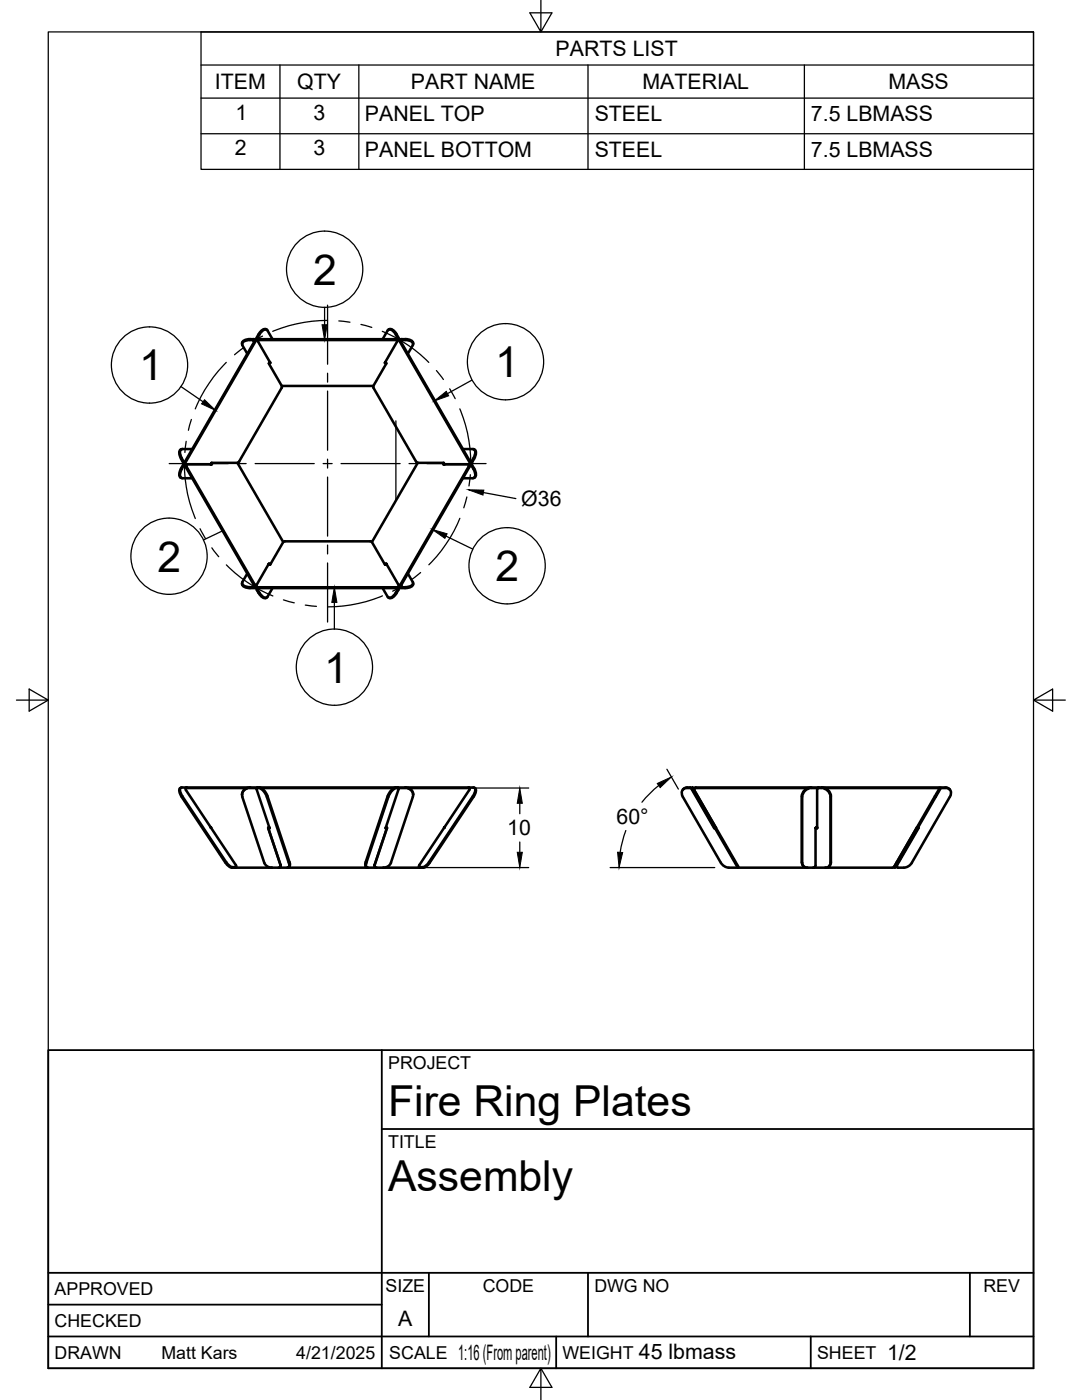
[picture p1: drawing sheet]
<svg xmlns="http://www.w3.org/2000/svg" width="216mm" height="279mm" viewBox="0 0 216 279" stroke-linecap="round" stroke-linejoin="round" font-family="sans-serif">
<!-- layer: Visible -->
<g fill="none" stroke="#000" stroke-width=".51">
<path d="M48.3 68.5v.2M48.3 68.9l1 1.7M50.9 67.9a2.87 2.87 0 0 0-2.5 .5v.5M50.9 67.8a2.95 2.95 0 0 0-2.5 .4l-.1 .3M51.4 67.9v.2M53.2 65.8a.7 .7 0 0 0-1 .2l-.6 .7-15.5 26.8a1.24 1.24 0 0 0 .1 1.9M53.4 66l1 1.7M53.4 66a.98 .98 0 0 0-1.4 .5l-16 27.8a.85 .85 0 0 0 .4 1.1h2M53.7 72.4l2.5 4.6M53.9 72.2h-.1M53.9 72.3l-.2 .2M53.9 72.3h.1"/>
<path d="M54 72.4l-.3 .1M56.2 77.4l-8.5 14.7M56.2 77h18.3l.1 .4M56.3 77l-.1 .4M74.5 77.4l8.5 14.7M76.8 72.4l.3 .1M76.9 72.3h.1M76.9 72.3l.2 .3-2.6 4.4M76.9 72.2h.1M77.3 66l-1 1.7M77.3 66a.98 .98 0 0 1 1.5 .5l.2 .3M77.6 65.7l-.1 .1"/>
<path d="M77.7 65.7a1.32 1.32 0 0 1 1.4 1l15.5 26.8a1.54 1.54 0 0 1 .1 1.8l-.1 .1M78.9 67.9h-27.4v.2l2.4 4.3M78.9 67.7h-27.1l-.3 .2M78.9 67.7l.3 .1 .1 .3M78.9 67.8l.3 .1 .1 .2-2.5 4.3M79 66.8l15.8 27.5a.85 .85 0 0 1-.4 1.1h-2M80.2 67.9h.6M80.2 67.7h.6M80.2 67.7l-.4 .1M80.2 67.8l-.3 .1M80.8 67.9h.8a.85 .85 0 0 1 .8 1l-1 1.7M80.8 67.7a1.55 1.55 0 0 1 1.6 .8"/>
<path d="M82.4 68.5v.2M36 89.7a1.32 1.32 0 0 0 .1 1.8l.3 .6M36.2 89.7l-.2 .1M36.4 89.6h2M36.4 89.6a.98 .98 0 0 0-.3 1.5l.7 1.2M36.5 92.1l.3 .3M36.8 92.4h.1M37.1 93.2l13.5 23.5M37.2 92.7l-.2 .2 .1 .3M42.1 92.7h.1M42.1 92.6v.1M42.2 92.4v.3h-4.9l-.1 .1 13.8 24h.2l2.5-4.3h.1"/>
<path d="M42.2 92.4h5.2l9.1 15.8-2.6 4.4M42.2 92.4l-.1 .3M47.7 92.1l-.3 .3M83 92.1l.3 .3M88.5 92.4l.2 .3M88.5 92.4h-5.1l-9.2 15.8 2.6 4.4h.4M88.5 92.4v.3h5M88.6 92.7h.1M88.6 92.6v.1M88.7 92.7h.1M92.4 89.6h1.9M93.5 92.7l.1 .1-.1 .3"/>
<path d="M93.5 93.2l-13.8 23.6h-.2l-2.5-4.3M93.5 92.7l.2 .2v.3l-13.6 23.5M93.9 92.4h.1M94.3 92.1l-.3 .3M94.4 89.6a.98 .98 0 0 1 .2 1.5l-.7 1.2M94.6 89.7l.1 .1M94.7 89.7a1.32 1.32 0 0 1-.1 1.8l-.3 .6M48.3 116.4a.9 .9 0 0 0 1.1 .9l31.4 .1M48.4 116.2a.98 .98 0 0 0 1.1 1h31.3M49.3 114.5l-1 1.7M50.6 116.7l.3 .2 .2-.1M51.2 117.4h.1"/>
<path d="M51.2 117.4l.4 1M51.3 117.4l.1 .3M51.6 118.3a1.55 1.55 0 0 0 1.5 1h.1M53.6 112.6h.1M53.7 112.5l.2 .2M54 112.6h-.4M54.4 117.4l-1 1.7a.98 .98 0 0 1-1.4-.5l-.6-.9M56.9 108h16.9M56.9 108l-.4 .2M73.8 108l.4 .2M76.3 117.4l1 1.7M77 112.5l-.1 .2"/>
<path d="M77.1 112.6h.1M77.2 112.6h.1M77.5 119.3h.1M79 118.3l-.4 .5a.85 .85 0 0 1-1.3 .3M79.1 118.3a1.55 1.55 0 0 1-1.4 1M79.3 117.7l-.3 .6M79.4 117.4l-.1 .3M79.5 117.4h.1M79.5 117.4l-.4 1M80.1 116.7l-.2 .2-.3-.1M81.4 114.5l1 1.7a.98 .98 0 0 1-1.2 1h-.4M82.4 116.4v.2"/>
<path d="M82.4 116.6a1.32 1.32 0 0 1-1.6 .8M36.1 157.2l-.2 .1a1.34 1.34 0 0 0 .3 1.7M36.2 159l8.8 13.2a2 2 0 0 0 1.3 1h38.2M36.3 157.2h58.2M36.3 157.1a.93 .93 0 0 0-.1 1.5l.2 .3M36.4 158.9l8.7 13.2a1.87 1.87 0 0 0 2 1M37.1 157.3l-.1 .1 .1 .3M37.1 157.7l9.9 14.9 .2 .3-.1 .2M37.2 157.1l-.2 .2h12.3M48.3 159l4.4 13.2a1.56 1.56 0 0 0 1.6 1M49.9 157.3h1.7M49.9 157.2a1.44 1.44 0 0 0-1.5 1.8"/>
<path d="M49.9 157.1a1.48 1.48 0 0 0-1.6 1.5M51.2 157.5l2.6 7.8M51.3 157.3l-.1 .2M51.4 157.1l-.2 .2M51.6 157.3a2.56 2.56 0 0 1 1.6 1.7l4.4 13.2 .1 .7-.3 .3M51.7 157.1a2.62 2.62 0 0 1 1.7 1.8l4.4 13.2a.8 .8 0 0 1-.1 .9M52.1 157.3h26.5M77.3 158.9l-4.4 13.5a.56 .56 0 0 0 .3 .7M77.5 159l-4.4 13.2-.1 .7 .4 .3M79 157.1a2.62 2.62 0 0 0-1.7 1.8M79.1 157.3h1.7M79.1 157.3a2.62 2.62 0 0 0-1.6 1.7"/>
<path d="M79.3 157.1l.2 .2M79.5 157.3v.2M79.5 157.5l-2.6 7.8M80.8 157.2a1.44 1.44 0 0 1 1.6 1.8l-4.4 13.2a1.56 1.56 0 0 1-1.5 1M80.8 157.1a1.53 1.53 0 0 1 1.6 1.4M81.4 157.3h12.2M82.4 158.5v.1M93.5 157.1l.2 .2M93.6 157.7l-9.9 14.9-.1 .3 .1 .2M93.6 157.3l.1 .1-.1 .3M94.5 157.1a.93 .93 0 0 1 0 1.5l-8.9 13.5a2 2 0 0 1-1.3 1M94.7 157.2l.1 .1a1.34 1.34 0 0 1-.3 1.7l-8.7 13.2a2 2 0 0 1-1.3 1"/>
<path d="M137.1 157.3h.5M137.1 157.3a1.07 1.07 0 0 0-1 .6 1.07 1.07 0 0 0 .1 1.1l7.6 13.2a2 2 0 0 0 1.6 1M137.1 157.2h.6M137.2 157.1l-.6 .2-.4 .3M137.6 157.3l.4 .2M137.7 157.1l.4 .3M138 157.5l4.5 7.8M138 157.3l.2-.1 .2 .3 8.8 15.3 .2 .3-.2 .1zM138.1 157.4l4.5 7.8M138.5 157.7l4.4 7.5M138.7 157.3h22.6M138.8 157.3l-.3 .1 .1 .3"/>
<path d="M138.8 157.2h49.8M138.9 157.1l-.4 .3M161.8 157.1a1.96 1.96 0 0 0-1.8 1.8v13.2l.3 .7M161.9 157.3h1.3M161.9 157.3a1.96 1.96 0 0 0-1.8 1.7v13.2a.97 .97 0 0 0 1 1M163 157.5v7.8M163.2 157.2l-.1 .2M163.3 157.3h.6M163.3 157.3l-.2 .2M163.4 157.1l-.2 .1M163.9 157.3a1.92 1.92 0 0 1 1.8 1.7v13.2a.97 .97 0 0 1-1 1M164 157.1a1.94 1.94 0 0 1 1.8 1.8v13.2l-.3 .7"/>
<path d="M164.5 157.3h23M187.6 157.2l.1 .1-9.1 15.9-.2-.1 .1-.2zM187.7 157.3h1M188.6 157.1l.6 .2 .3 .3M188.7 157.3a1.07 1.07 0 0 1 1 .6 1.07 1.07 0 0 1-.2 1.1M189.5 159l-7.6 13.2M42 165.1l.1 .1M42.1 165.1v.1M47 173.1l-.1 .1M47.1 173l-.1 .1M53.5 165.2l2.5 7.6M53.5 165.2l.1 .1"/>
<path d="M53.6 165.3h.1M53.8 165.2l-.3 .1 2.5 7.4a.35 .35 0 0 1-.4 .5M57.7 173l-.2 .1M74.7 172.7v.1M74.8 172.6l-.1 .1M74.8 172.7a.36 .36 0 0 0 .3 .5M77 165.2l.2 .1-2.5 7.4M77.2 165.2l-2.5 7.4M77.2 165.2l-.3 .1M83.6 173l.2 .1M83.7 173.1h.6M83.8 173.1v.1"/>
<path d="M88.7 165.1l-.1 .1M142.5 165.3h.2M142.6 165.2h.1M145.4 173.2h32.7M162.7 165.3v7.4M162.7 165.3h.1M162.7 172.7l-.1 .3-.3 .2M162.8 165.1h.1M162.8 165.2h.2M162.8 165.2l-.1 .1M163 165.1l-.2 .1M163.1 165.2h.1"/>
<path d="M163.1 165.1h.1M163.1 165.3h-.4M178.5 172.9l-.4 .3M178.9 173l.1 .1M183 165.1l-4.5 7.8M183.2 165.1v.1M183.2 165.1l-4.3 7.5v.4M183.3 165.2l-4.3 7.5v.3l.2 .2a2.43 2.43 0 0 0 2.8-1"/>
</g>
<g fill="#000">
<circle cx="50.9" cy="67.8" r=".25"/>
<circle cx="79.8" cy="67.8" r=".25"/>
</g>
<!-- layer: Reference -->
<g fill="none" stroke="#000" stroke-width=".25">
<path d="M45.1 72.3a29 29 0 0 0-6.1 9.3M45.7 77.1l-1.2 2M48.6 69.4l-1.8 1.4M52.4 67.1l-2 1.1M59.4 67.8h-8.3l-4.2 7.2M61.8 67.8h2.4M65.4 63.9a29.1 29.1 0 0 0-11 2.2M66.5 67.8h2.4M67.6 64.1l2.2 .2M71.3 67.8h8.4l4.1 7.2M72 64.7l2.2 .6M76.3 66.1a28 28 0 0 1 9.3 6.2"/>
<path d="M85 77.1l1.2 2M87.1 74l1.4 1.7M89.7 77.6l1.1 2M36.8 92.5a28 28 0 0 0 2.2 11M36.8 92.5l4.2 7.3M37.1 88.1l-.2 2.2M38.2 83.7l-.6 2.2M41 85.3l-4.2 7.2M43.3 81.2l-1.2 2M79 84v15.9M87.4 81.2l1.2 2M89.8 85.3l4.1 7.2-4.1 7.3"/>
<path d="M91.8 81.6a27.8 27.8 0 0 1 2.1 10.9M93.2 99.2l-.7 2.1M93.9 94.7l-.3 2.3M39.9 105.5l1.1 2M42.1 101.8l1.2 2.1M42.3 109.3l1.3 1.8M44.5 105.9l1.2 2.1M45.2 112.7a28 28 0 0 0 9.2 6.2M46.9 110.1l4.2 7.2h8.3M56.6 119.7l2.1 .6M61.8 117.3h2.4M66.5 117.3h2.4"/>
<path d="M76.3 118.9a28.5 28.5 0 0 1-10.9 2.2M80.3 116.9l-1.9 1.1M83.8 110.1l-4.1 7.2h-8.4M83.9 114.3l-1.7 1.3M86.2 105.9l-1.2 2.1M88.6 101.8l-1.2 2.1M91.8 103.4a28.4 28.4 0 0 1-6.2 9.3M60.9 120.8l2.2 .2"/>
</g>
<!-- layer: Border -->
<path d="M9.6 6.4h196.6v266.7h-196.6zM107.9 0v6.4l-2.2-3.8h4.4l-2.2 3.8M3.3 139.7h6.3l-3.8-2.2v4.4l3.8-2.2M206.2 139.7l3.8 2.2v-4.4l-3.8 2.2h6.4M107.9 273.1l2.2 3.8h-4.4l2.2-3.8v6.3" fill="none" stroke="#000" stroke-width=".25"/>
<!-- layer: Parts Lists -->
<path d="M40.1 6.4h166.1v27.4h-166.1zM40.1 13h166.1M40.1 19.6h166.1M55.9 13v20.8M71.6 13v20.8M117.3 13v20.8M160.5 13v20.8M40.1 26.7h166.1" fill="none" stroke="#000" stroke-width=".25"/>
<!-- layer: Balloons -->
<g fill="none" stroke="#000" stroke-width=".25">
<circle cx="64.8" cy="53.7" r="7.6"/>
<circle cx="29.8" cy="72.8" r="7.6"/>
<circle cx="100.9" cy="72.2" r="7.6"/>
<circle cx="33.7" cy="111" r="7.6"/>
<circle cx="101.2" cy="112.9" r="7.6"/>
<circle cx="66.7" cy="133.1" r="7.6"/>
</g>
<!-- layer: 0 -->
<path d="M40.8 79.8l2.2 2.1-2.8-1.3zM64.3 64.8h1l-.5 3.1zM86.6 80l2.4-1.9 .5 .9zM86.3 105.7l2.9 .8-.4 .9zM66.7 117.2l.5 3h-1z" fill="#000" stroke="#000" stroke-width=".2"/>
<path d="M36.1 77.2l4.4 3M64.8 61.4v3.4M94.2 75.9l-4.9 2.6M44.6 105.9l-4 1.9M89 107l5.3 2.6M66.7 120.2v5.3" fill="none" stroke="#000" stroke-width=".25"/>
<!-- layer: FD_Dimensions -->
<path d="M96.5 98.3l6.4 1.2M82.6 157.3h22.9M131.4 156.8l-1.5 1.3-1.8 2M133.1 153.5l2.3 4M75.6 173.1h29.9M103.7 160.3v2.1M103.7 168v2.1M121.8 173.1h20.8M124.9 165.8l-.6 1.8-.5 2.5" fill="none" stroke="#000" stroke-width=".25"/>
<path d="M93.5 97.7l3 .1-.1 1zM131.1 156.4l2.9-1.3-2.3 2.1zM103.7 157.3l.5 3h-1zM103.2 170.1h1l-.5 3zM123.2 170.1h1l-.7 3z" fill="#000" stroke="#000" stroke-width=".2"/>
<!-- layer: Smart Centers -->
<g fill="none" stroke="#000" stroke-width=".25">
<path d="M65.4 60.9v11.8M65.4 74.5v1.8M65.4 78v11.9M33.8 92.5h11.8M47.3 92.5h1.8M50.9 92.5h11.8M64.5 92.5h1.8M65.4 91.6v1.8M65.4 95.2v11.8M68.1 92.5h11.7M81.6 92.5h1.8M85.2 92.5h11.8"/>
<path d="M65.4 108.8v1.8M65.4 112.4v11.7"/>
</g>
<!-- layer: Titleblock -->
<path d="M9.6 209.6h196.6v63.5h-196.6zM76.2 209.6v63.5M76.2 225.3h130M9.6 254h196.6M85.6 254v12.7M117.3 254v12.7M193.5 254v12.7M9.6 266.7h196.6M9.6 260.4h66.6M111 266.7v6.4M161.8 266.7v6.4" fill="none" stroke="#000" stroke-width=".36"/>
<g font-size="8.5">
<text x="62.5" y="56.8">2</text>
<text x="27.8" y="75.9">1</text>
<text x="98.8" y="75.3">1</text>
<text x="31.4" y="114.1">2</text>
<text x="98.9" y="116">2</text>
<text x="64.7" y="136.2">1</text>
<text x="77.4" y="222.8">Fire Ring Plates</text>
<text x="77.4" y="237.8">Assembly</text>
</g>
<g font-size="4.3">
<text x="110.9" y="11.2">PARTS LIST</text>
<text x="42.9" y="17.8">ITEM</text>
<text x="59.3" y="17.7">QTY</text>
<text x="82" y="17.8">PART NAME</text>
<text x="128.2" y="17.8">MATERIAL</text>
<text x="177.3" y="17.8">MASS</text>
<text x="47" y="23.9">1</text>
<text x="62.6" y="23.9">3</text>
<text x="72.8" y="24.2">PANEL TOP</text>
<text x="118.7" y="24.2">STEEL</text>
<text x="161.8" y="24.2">7.5 LBMASS</text>
<text x="46.9" y="31">2</text>
<text x="62.6" y="31">3</text>
<text x="72.8" y="31.3">PANEL BOTTOM</text>
<text x="118.7" y="31.3">STEEL</text>
<text x="161.8" y="31.3">7.5 LBMASS</text>
<text x="104" y="101">Ø36</text>
<text x="101.2" y="166.7">10</text>
<text x="123" y="164.4">60°</text>
<text x="79.5" y="264.5">A</text>
<text x="91.4" y="271.4">1:16 (From parent)</text>
<text x="127.5" y="271.3">45 lbmass</text>
<text x="177" y="271.4">1/2</text>
</g>
<g font-size="3.5">
<text x="77.4" y="213.4">PROJECT</text>
<text x="77.4" y="229.1">TITLE</text>
<text x="76.9" y="257.8">SIZE</text>
<text x="96.3" y="257.8">CODE</text>
<text x="118.6" y="257.8">DWG NO</text>
<text x="196.2" y="257.8">REV</text>
<text x="10.9" y="258.5">APPROVED</text>
<text x="10.9" y="264.8">CHECKED</text>
<text x="10.9" y="271.2">DRAWN</text>
<text x="32.2" y="271.2">Matt Kars</text>
<text x="59.1" y="271.2">4/21/2025</text>
<text x="77.7" y="271.2">SCALE</text>
<text x="112.2" y="271.2">WEIGHT</text>
<text x="163" y="271.2">SHEET</text>
</g>
</svg>
